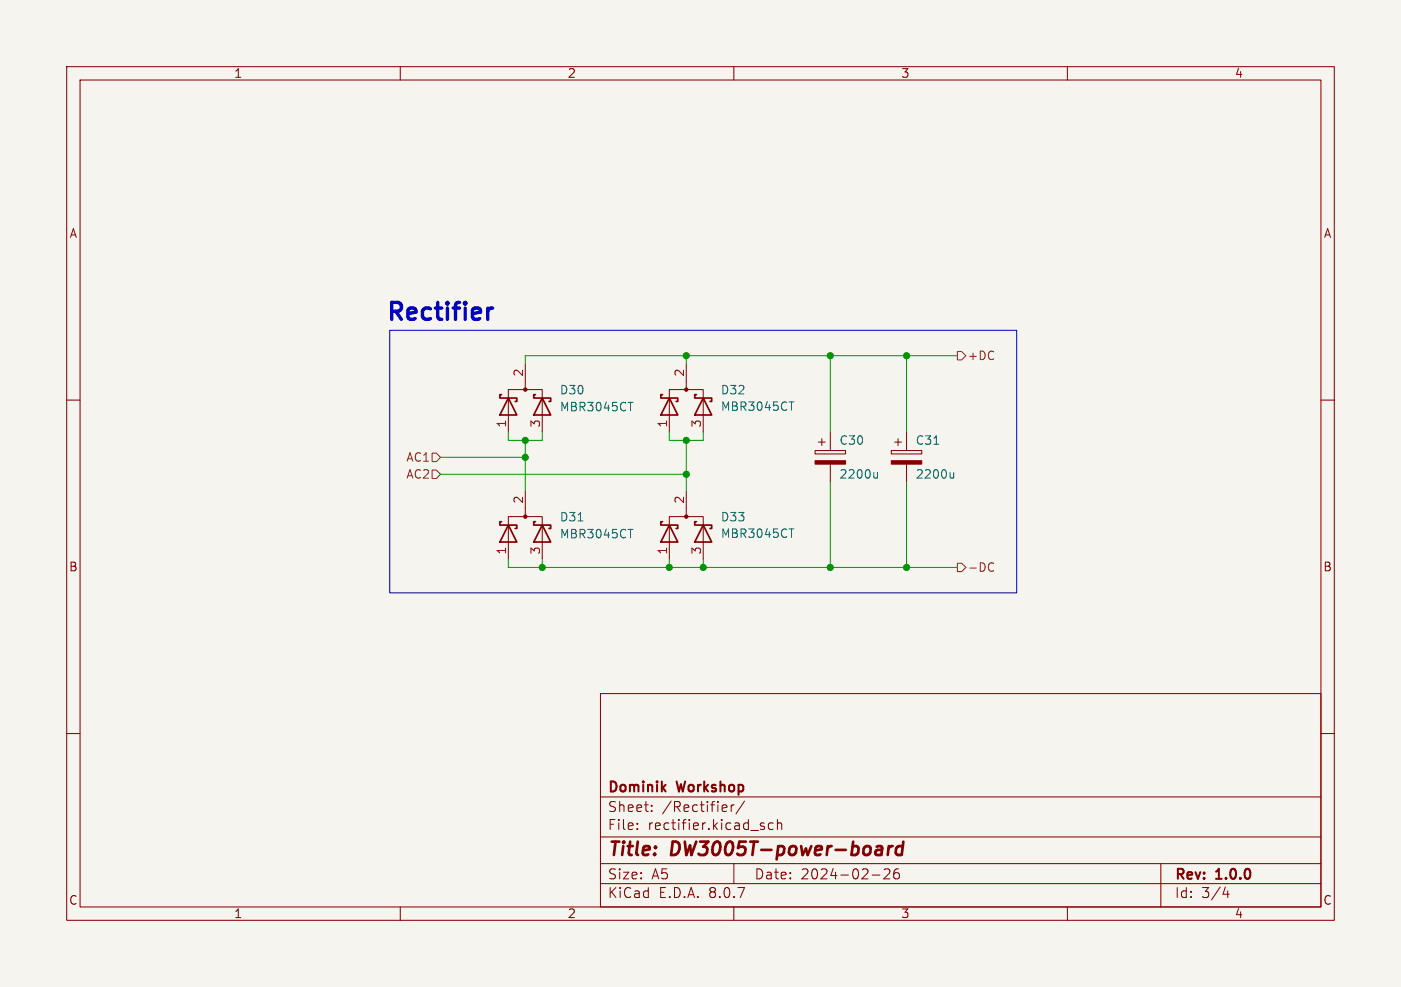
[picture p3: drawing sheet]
<svg xmlns="http://www.w3.org/2000/svg" width="210mm" height="148mm" viewBox="0 0 210 148" stroke-linecap="round" stroke-linejoin="round" font-family="sans-serif">
<path d="M0 0h210v148h-210z" fill="#f5f4ef" stroke="#f5f4ef" stroke-width=".15"/>
<g fill="none" stroke="#840000" stroke-width=".15">
<path d="M10 10h190v128h-190zM12 12h186v124h-186zM60 10v2M110 10v2M160 10v2M78.7 54.6v3.8M102.9 54.6v3.8M10 60h2M76.2 64.8v-6.4h5.1v6.4M78.7 73.7v3.8M100.3 64.8v-6.4h5.1v6.4M102.9 73.7v3.8"/>
<path d="M122.2 67.6h4.5v.5h-4.5zM122.7 66.3h1M123.2 65.8v1M124.5 64.8v2.8M124.5 69.6v2.8M133.6 67.6h4.6v.5h-4.6zM134.1 66.3h1M134.6 65.8v1M135.9 64.8v2.8M135.9 69.6v2.8M198 60h2M76.2 83.8v-6.3h5.1v6.3"/>
<path d="M100.3 83.8v-6.3h5.1v6.3M10 110h2M90 104h108v32h-108zM90 119.5h108M198 110h2M60 136v2M90 132.5h108M90 129.5h108M90 125.5h108M95.5 124.2v.2M95.5 123.5v.1M97.7 121.5v.2"/>
<path d="M97.7 120.8v.1M108.8 120.7l.1 .1 .1 .2-.7 .2M108.9 121.6l-.1 .1M109.6 120.7v1M110 136v2M110 129.5v3M110 120.7l-.2 .1-.2 .2M111.6 120.1l-1.3 1.9M114.4 123.9l.2 .2-.2 .3M114.4 123.4l.1 .1M115.9 123.5l-.4-.1-.3 .3v.4l.1 .2h.6M116.5 123.5a.37 .37 0 0 1 .7 .1v.8"/>
<path d="M116.5 122.9v1.5M130.8 131.2h1.1M132.5 130.4l.3-.1 .5 .1a.41 .41 0 0 1 0 .5l-.8 .9h.9M134.7 130.3a.59 .59 0 0 0-.7 .6v.6l.1 .2 .4 .1 .3-.2v-.5l-.1-.2h-.4l-.3 .2M160 136v2M174 129.5v6.5M183.7 133l-.4 1.1h1M184 133.6v1"/>
</g>
<path d="M132 126.9l.2 .3-.1 1M132.2 127.4h-.2M133.2 126.9l-.1 1.3M133.8 126.9a.59 .59 0 0 0-.6 .4M135.3 127a.66 .66 0 0 0-1 .3v.5l.1 .3 .2 .1 .6-.1M135.4 126.2l-.2 2" fill="none" stroke="#840000" stroke-width=".4"/>
<g fill="none" stroke="#840000" stroke-width=".25">
<path d="M75.2 59.2h-.3v.5h2.6v.5h-.3M76.2 59.7l1.3 2.5h-2.6zM80.3 59.2h-.3v.5h2.5v.5h-.2M81.3 59.7l1.2 2.5h-2.5zM99.3 59.2h-.2v.5h2.5v.5h-.3M100.3 59.7l1.3 2.5h-2.5zM104.4 59.2h-.3v.5h2.6v.5h-.3M105.4 59.7l1.3 2.5h-2.6zM75.2 78.2h-.3v.5h2.6v.5h-.3M76.2 78.7l1.3 2.6h-2.6zM80.3 78.2h-.3v.5h2.5v.5h-.2M81.3 78.7l1.2 2.6h-2.5z"/>
<path d="M99.3 78.2h-.2v.5h2.5v.5h-.3M100.3 78.7l1.3 2.6h-2.5zM104.4 78.2h-.3v.5h2.6v.5h-.3M105.4 78.7l1.3 2.6h-2.6z"/>
</g>
<g fill="#840000" stroke="#840000" stroke-width=".15">
<path d="M133.6 69.1h4.6v.5h-4.6z"/>
<path d="M122.2 69.1h4.5v.5h-4.5z"/>
<circle cx="102.9" cy="58.4" r=".25"/>
<circle cx="102.9" cy="77.5" r=".25"/>
<circle cx="78.7" cy="58.4" r=".25"/>
<circle cx="78.7" cy="77.5" r=".25"/>
</g>
<path d="M86.7 78.1h.7M94.2 60.3h.7M94.2 79.4h.7M118.3 60.3h.7M118.3 79.3h.7M131.5 71.6l-.2 .1-.3-.1M131.5 70.9v.8M140 66.6h.7M143 70.9v.8M143 71.6l-.2 .1-.3-.1" fill="none" stroke="#006464" stroke-width=".15"/>
<path d="M143.5 52.7h.6l.7 .6-.7 .7h-.6zM64.8 70.5h.6l.6 .6-.6 .7h-.6zM64.8 67.9h.6l.6 .7-.6 .6h-.6zM143.5 84.5h.6l.7 .6-.7 .6h-.6zM148.6 84.4l.3 .1M148.9 85.5l-.3 .2" fill="none" stroke="#725600" stroke-width=".15"/>
<path d="M73.8 46.2a.65 .65 0 0 0-.7 .5" fill="none" stroke="#0000c2" stroke-width=".51"/>
<path d="M58.4 49.5h94v39.4h-94z" fill="none" stroke="#0000c2" stroke-width=".15"/>
<g fill="none" stroke="#009600" stroke-width=".15">
<path d="M102.9 53.3v1.3M124.5 53.3v11.5M135.9 53.3v11.5M143.5 53.3h-64.8v1.3M66 71.1h36.9M66 68.6h12.7M76.2 64.8v1.2h5.1v-1.2M78.7 66v7.7M100.3 64.8v1.2h5.1v-1.2M102.9 66v7.7M124.5 72.4v12.7M135.9 72.4v12.7"/>
<path d="M76.2 83.8v1.3h67.3M81.3 83.8v1.3M100.3 83.8v1.3M105.4 83.8v1.3"/>
</g>
<g fill="#009600" stroke="#009600" stroke-width=".15">
<circle cx="135.9" cy="85.1" r=".46"/>
<circle cx="124.5" cy="85.1" r=".46"/>
<circle cx="135.9" cy="53.3" r=".46"/>
<circle cx="102.9" cy="53.3" r=".46"/>
<circle cx="124.5" cy="53.3" r=".46"/>
<circle cx="102.9" cy="66" r=".46"/>
<circle cx="102.9" cy="71.1" r=".46"/>
<circle cx="105.4" cy="85.1" r=".46"/>
<circle cx="100.3" cy="85.1" r=".46"/>
<circle cx="78.7" cy="68.6" r=".46"/>
<circle cx="81.3" cy="85.1" r=".46"/>
<circle cx="78.7" cy="66" r=".46"/>
</g>
<text font-size="3.5" fill="#0000c2" x="57.8" y="48.8">Rectifier</text>
<g font-size="2.8" fill="#840000">
<text x="91" y="128.9">Title:</text>
<text x="100.7" y="128.9">DW3005T-power-board</text>
</g>
<g font-size="2.1" fill="#840000">
<text x="91" y="119.2">Dominik</text>
<text x="101.6" y="119.2">Workshop</text>
<text x="91" y="124.7">File:</text>
<text x="91" y="122">Sheet:</text>
<text x="97.1" y="124.7">rectifier.kicad_sch</text>
<text x="99.2" y="122">/Rectifier/</text>
<text x="91" y="134.9">KiCad</text>
<text x="91" y="132.1">Size:</text>
<text x="97.7" y="132.1">A5</text>
<text x="98.7" y="134.9">E.D.A.</text>
<text x="106.3" y="134.9">8.0.7</text>
<text x="113" y="132.1">Date:</text>
<text x="120" y="132.1">2024-02-26</text>
<text x="176" y="132.3">Rev:</text>
<text x="176" y="134.9">Id:</text>
<text x="180.1" y="134.9">3/4</text>
<text x="182.4" y="132.3">1.0.0</text>
</g>
<g font-size="1.8" fill="#840000">
<text x="35" y="11.9">1</text>
<text x="85" y="11.9">2</text>
<text x="135" y="11.9">3</text>
<text x="185" y="11.9">4</text>
<text x="10.3" y="35.9">A</text>
<text x="198.4" y="35.9">A</text>
<text x="10.3" y="85.9">B</text>
<text x="198.3" y="85.9">B</text>
<text x="10.3" y="135.9">C</text>
<text x="35" y="137.9">1</text>
<text x="85" y="137.9">2</text>
<text x="135" y="137.9">3</text>
<text x="185" y="137.9">4</text>
<text x="198.3" y="135.9">C</text>
</g>
<g font-size="1.8" fill="#a90000">
<text x="78.5" y="56.6" transform="rotate(-90 78.5 56.6)">2</text>
<text x="102.6" y="56.6" transform="rotate(-90 102.6 56.6)">2</text>
<text x="75.9" y="64.2" transform="rotate(-90 75.9 64.2)">1</text>
<text x="81" y="64.2" transform="rotate(-90 81 64.2)">3</text>
<text x="100.1" y="64.2" transform="rotate(-90 100.1 64.2)">1</text>
<text x="105.2" y="64.2" transform="rotate(-90 105.2 64.2)">3</text>
<text x="78.5" y="75.6" transform="rotate(-90 78.5 75.6)">2</text>
<text x="102.6" y="75.6" transform="rotate(-90 102.6 75.6)">2</text>
<text x="75.9" y="83.3" transform="rotate(-90 75.9 83.3)">1</text>
<text x="81" y="83.3" transform="rotate(-90 81 83.3)">3</text>
<text x="100.1" y="83.3" transform="rotate(-90 100.1 83.3)">1</text>
<text x="105.2" y="83.3" transform="rotate(-90 105.2 83.3)">3</text>
</g>
<g font-size="1.8" fill="#006464">
<text x="83.8" y="59.3">D30</text>
<text x="108" y="59.3">D32</text>
<text x="83.8" y="61.9">MBR3045CT</text>
<text x="108" y="61.8">MBR3045CT</text>
<text x="125.7" y="66.9">C30</text>
<text x="125.7" y="72">2200u</text>
<text x="137.2" y="66.9">C31</text>
<text x="137.2" y="72">2200u</text>
<text x="83.8" y="78.4">D31</text>
<text x="83.8" y="80.9">MBR3045CT</text>
<text x="108" y="78.4">D33</text>
<text x="108" y="80.9">MBR3045CT</text>
</g>
<g font-size="1.8" fill="#725600">
<text x="145" y="54.2">+DC</text>
<text x="60.8" y="72">AC2</text>
<text x="60.8" y="69.4">AC1</text>
<text x="145" y="86">-DC</text>
</g>
</svg>
